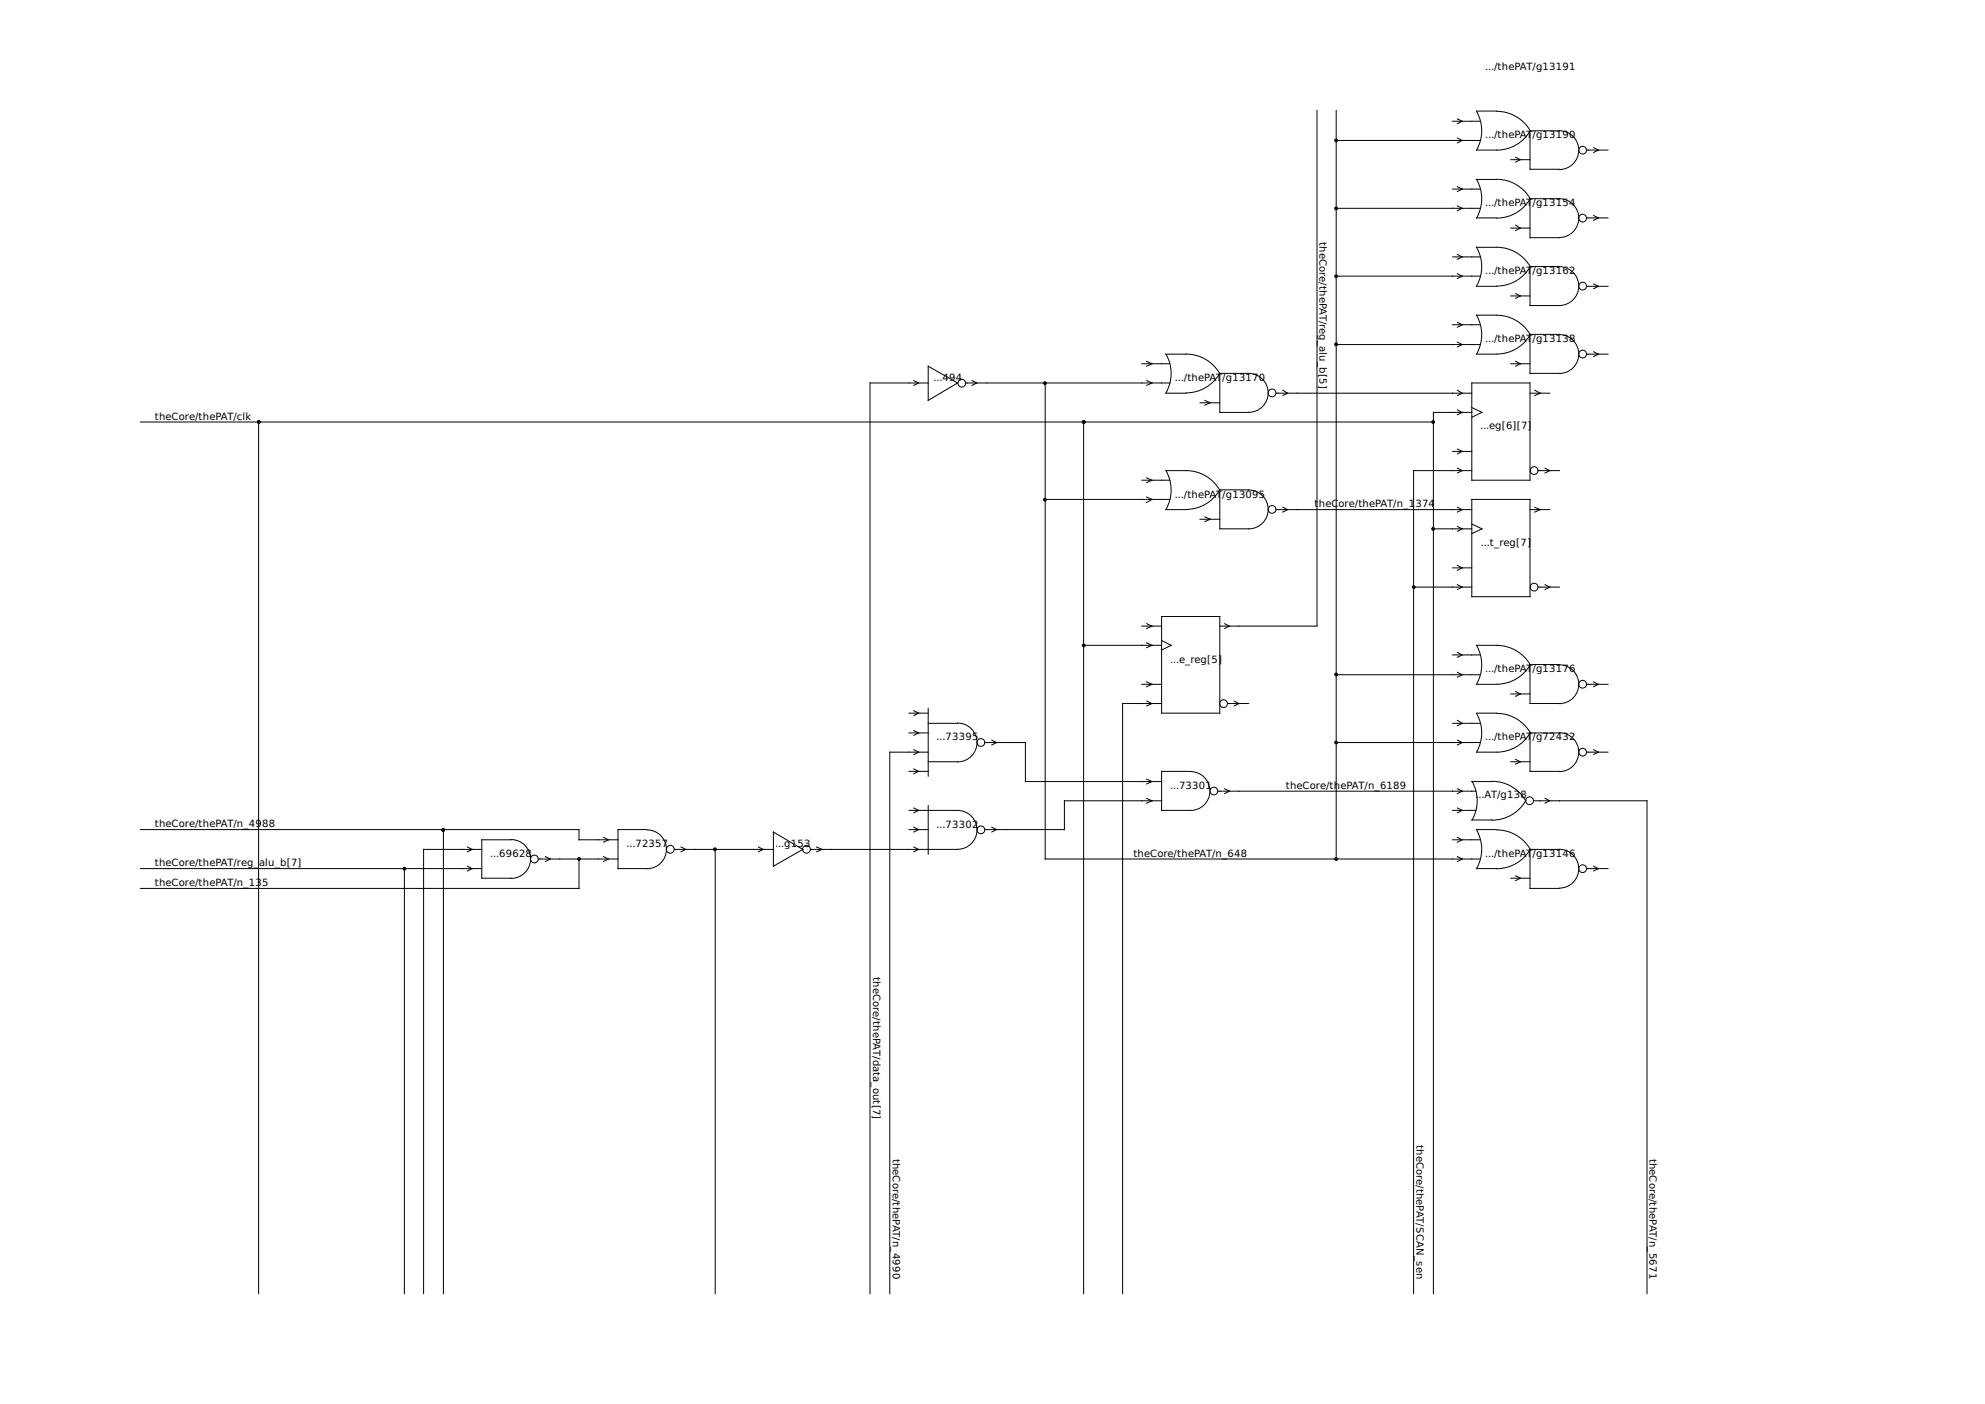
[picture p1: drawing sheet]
<svg xmlns="http://www.w3.org/2000/svg" width="420mm" height="297mm" viewBox="0 0 420 297" stroke-linecap="round" stroke-linejoin="round" font-family="sans-serif">
<g fill="none" stroke="#000" stroke-width=".21">
<path d="M278.8 23.4v109.1h-20.6M282.8 29.7h30.5M282.8 23.4v158.3M307.5 25.7h5.8M308.5 39.5l1 .5-1 .5M308.5 25.1l1 .6-1 .5M308.5 29.2l1 .5-1 .5M312.5 37.9a8.2 8.2 0 0 1 0 8.2M312.5 38h4.2M312.5 23.5h4.2M316.8 37.9a8.2 8.2 0 0 1 7.1 4.1 8.2 8.2 0 0 1-7.1 4.1M316.8 23.5a8.2 8.2 0 0 1 7.1 4.2 8.2 8.2 0 0 1-7.2 4.1h-4.2a8.2 8.2 0 0 0 0-8.3"/>
<path d="M319.8 33.8h4.1M320.8 33.3l1 .5-1 .5M330.1 27.7a4.1 4.1 0 0 1 4.1 4.1 4.1 4.1 0 0 1-4.1 4.1M330.1 27.7h-6.2v8.1h6.2M335.8 31.8h4.6M337.3 31.2l1 .6-1 .5M282.8 44.1h30.5M282.8 58.4h30.5M307.5 40h5.8M307.5 54.4h5.8M308.5 43.6l1 .5-1 .5M308.5 53.8l1 .6-1 .5"/>
<path d="M308.5 57.9l1 .5-1 .5M312.5 46.1h4.2M319.8 48.3h4.1M320.8 47.6l1 .7-1 .5M330.1 42a4.1 4.1 0 0 1 4.1 4.1 4.1 4.1 0 0 1-4.1 4.2M330.1 56.4a4.1 4.1 0 0 1 4.1 4.1 4.1 4.1 0 0 1-4.1 4.1M330.1 42h-6.2v8.3h6.2M330.1 56.4h-6.2v8.2h6.2M335.8 46.1h4.6M337.3 45.6l1 .5-1 .5M196.5 77.5l6.2 3.5-6.2 3.7zM241.7 77h6"/>
<path d="M242.7 76.5l1.1 .5-1.1 .5M246.8 74.9h4.3M246.8 74.9a8.2 8.2 0 0 1 0 8.2M251 74.9a8.2 8.2 0 0 1 7.2 4.1M258.2 79a8.2 8.2 0 0 1-7.2 4.1M258.2 79h6.1M258.2 79v8.2h6.1M264.3 79a4.1 4.1 0 0 1 4.1 4.1 4.1 4.1 0 0 1-4.1 4.1M282.8 72.9h30.5M307.5 68.7h5.8M308.5 68.2l1 .5-1 .5M308.5 72.4l1 .5-1 .5"/>
<path d="M312.5 66.7a16.8 16.8 0 0 1 6.9 .4 8.2 8.2 0 0 1 4.5 3.7 8.2 8.2 0 0 1-7.1 4.1h-4.3a8.2 8.2 0 0 0 0-8.2zM312.5 60.6h4.2M316.8 60.5a8.2 8.2 0 0 0 7.1-4.1 8.2 8.2 0 0 0-7.2-4.1h-4.2a8.2 8.2 0 0 1 0 8.2M319.8 77h4.1M319.8 62.6h4.1M320.8 62.1l1 .5-1 .5M320.8 76.5l1 .5-1 .5M330.1 70.8a4.1 4.1 0 0 1 4.1 4.1 4.1 4.1 0 0 1-4.1 4.1M330.1 70.7h-6.2v8.3h6.2M335.8 74.9h4.6M335.8 60.6h4.6M337.3 60.1l1 .5-1 .5"/>
<path d="M337.3 74.4l1 .5-1 .5M29.7 89.3h273.7M54.7 89.3v184.4M193.4 80.5l1 .5-1 .5M196.5 81h-12.3v192.7M204.3 81h43.4M205.7 80.5l1.1 .5-1.1 .5M221.2 81v100.7h92.1M229.4 89.3v184.4M242.7 80.5l1.1 .5-1.1 .5M246.8 99.6h4.3M246.8 83.2h4.3"/>
<path d="M246.8 99.6a8.2 8.2 0 0 1 0 8.2M251 99.6a8.2 8.2 0 0 1 7.2 4.1 8.2 8.2 0 0 1-7.2 4.1M254 85.2h4.2M255 84.7l1.2 .5-1.2 .5M270.1 83.2h41.4M271.5 82.6l1 .6-1 .5M307.5 95.5h4M308.5 82.6l1 .6-1 .5M308.5 95l1 .5-1 .5M308.5 99.1l1 .5-1 .5M308.5 86.7l1 .5-1 .6M311.5 81h12.4v20.6h-12.4z"/>
<path d="M311.5 99.6h-12.3v174.1M311.5 86.2l2.2 1-2.2 1.1M311.5 87.2h-8.1v186.5M323.9 83.2h4.1M324.9 82.6l1.1 .6-1.1 .5M325.5 99.6h4.6M327 99.1l1 .5-1 .5M221.2 105.7h26.5M241.7 101.6h6M242.7 101.1l1.1 .5-1.1 .5M242.7 105.2l1.1 .5-1.1 .6M246.8 107.8h4.3"/>
<path d="M254 109.9h4.2M255 109.3l1.2 .6-1.2 .5M264.3 103.6h-6.1v8.3h6.1M264.3 103.7a4.1 4.1 0 0 1 4.1 4.1 4.1 4.1 0 0 1-4.1 4.1M270.1 107.8h41.4M271.5 107.3l1 .5-1 .5M303.4 111.9h8.1M308.5 107.3l1 .5-1 .5M308.5 119.6l1 .5-1 .6M308.5 111.4l1 .5-1 .5M311.5 105.7h12.4v20.5h-12.4zM311.5 110.9l2.2 1-2.2 1"/>
<path d="M323.9 107.8h4.1M324.9 107.3l1.1 .5-1.1 .5M229.4 136.5h16.5M241.7 132.5h4.2M242.7 132l1.1 .5-1.1 .5M242.7 136l1.1 .5-1.1 .5M245.9 130.4h12.3v20.5h-12.3zM245.9 135.5l2 1-2 1M259.2 132l1 .5-1 .5M299.2 124.2h12.3M307.5 138.6h5.8M307.5 120.1h4"/>
<path d="M308.5 138l1 .6-1 .5M308.5 123.7l1 .5-1 .5M312.5 136.5a16.8 16.8 0 0 1 6.9 .5 8.2 8.2 0 0 1 4.5 3.6 8.2 8.2 0 0 1-7.1 4.2h-4.3a8.2 8.2 0 0 0 0-8.3zM325.5 124.2h4.6M327 123.7l1 .5-1 .5M192.4 150.9h4.1M192.4 155.1h4.1M193.4 150.4l1 .5-1 .5M193.4 154.6l1 .5-1 .5M193.4 158.6l1 .5-1 .5M196.5 159.1h-8.2v114.6M196.5 153h6.2"/>
<path d="M196.5 149.9v14.3M202.7 153a4.1 4.1 0 0 1 4.1 4.1 4.1 4.1 0 0 1-4.1 4.1h-6.2M208.4 157.1h8.6v8.3h28.9M209.9 156.6l1 .5-1 .5M241.7 144.8h4.2M242.7 144.3l1.1 .5-1.1 .5M242.7 148.3l1.1 .5-1.1 .6M245.9 148.8h-8.3v124.9M259.8 148.8h4.5M261.2 148.3l1.1 .5-1.1 .6M282.8 157.1h30.5M282.8 142.7h30.5"/>
<path d="M307.5 153h5.8M308.5 152.4l1 .6-1 .5M308.5 156.6l1 .5-1 .5M308.5 142.2l1 .5-1 .6M312.5 150.9h4.2M316.8 150.9a8.2 8.2 0 0 1 7.1 4.1 8.2 8.2 0 0 1-7.2 4.1h-4.2a8.2 8.2 0 0 0 0-8.2M319.8 146.8h4.1M320.8 146.3l1 .5-1 .5M330.1 155a4.1 4.1 0 0 1 4.1 4.1 4.1 4.1 0 0 1-4.1 4.1M330.1 140.6a4.1 4.1 0 0 1 4.1 4.2 4.1 4.1 0 0 1-4.1 4.1M330.1 140.6h-6.2v8.2h6.2M330.1 155.1h-6.2v8.1h6.2"/>
<path d="M335.8 159.1h4.6M335.8 144.8h4.6M337.3 158.6l1 .5-1 .5M337.3 144.3l1 .5-1 .5M29.7 175.5h92.9v2.2h8.2M93.9 175.5v98.2M98.9 179.2l1 .5-1 .5M102 179.7h-12.3v94M108.2 177.6a4.1 4.1 0 0 1 4.1 4.1 4.1 4.1 0 0 1-4.1 4.1M108.2 177.7h-6.2v8.1h6.2M127.8 177.2l1 .5-1 .5M136.9 175.5h-6.1v8.3h6.1"/>
<path d="M137 175.6a4.1 4.1 0 0 1 4.1 4.1 4.1 4.1 0 0 1-4.1 4.1M142.7 179.7h21M144.1 179.2l1.1 .5-1.1 .5M151.4 179.7v94M160.5 179.2l1 .5-1 .5M163.7 176l6.2 3.7-6.2 3.6zM172.8 179.2l1.2 .5-1.2 .5M192.4 171.5h10.3a4.1 4.1 0 0 1 4.1 4.1 4.1 4.1 0 0 1-4.1 4.1h-31.1M192.4 163.2h4.1M192.4 175.5h4.1M193.4 170.9l1 .6-1 .5M193.4 175l1 .5-1 .5"/>
<path d="M193.4 179.2l1 .5-1 .5M193.4 162.7l1 .5-1 .5M196.5 170.4v10.3M209.9 175l1 .5-1 .5M242.7 164.8l1.1 .6-1.1 .5M242.7 168.9l1.1 .5-1.1 .5M245.9 169.4h-20.6v6.1h-16.9M252 163.2h-6.1v8.3h6.1a4.1 4.1 0 0 0 4.1-4.1 4.1 4.1 0 0 0-4.1-4.2M257.8 167.4h54.6M259.2 166.9l1 .5-1 .5M307.5 171.5h4.9M307.5 177.7h5.8"/>
<path d="M308.5 166.9l1 .5-1 .5M308.5 170.9l1 .6-1 .5M308.5 177.2l1 .5-1 .5M311.5 165.4h4.3M311.5 173.5h4.3M311.6 165.3a8.2 8.2 0 0 1 0 8.2M312.5 175.5h4.2M315.8 165.3a8.2 8.2 0 0 1 7.1 4.1 8.2 8.2 0 0 1-7.1 4.1M316.8 175.6a8.2 8.2 0 0 1 7.1 4.1 8.1 8.1 0 0 1-7.2 4.1h-4.2a8.2 8.2 0 0 0 0-8.2M319.8 161.2h4.1M320.8 160.7l1 .5-1 .5M324.6 169.4h24v104.3"/>
<path d="M327 168.9l1 .5-1 .5M330.1 179.7a4.1 4.1 0 0 1 4.1 4.1 4.1 4.1 0 0 1-4.1 4.1M330.1 179.7h-6.2v8.3h6.2M29.7 183.8h72.3M85.6 183.8v89.9M98.9 183.3l1 .5-1 .5M113.9 181.7h16.9M115.4 181.2l1.1 .5-1.1 .5M122.6 181.7v6.3h-92.9M127.8 181.2l1 .5-1 .5M308.5 181.2l1 .5-1 .5M319.8 185.8h4.1"/>
<path d="M320.8 185.3l1 .5-1 .5M335.8 183.8h4.6M337.3 183.3l1 .5-1 .5"/>
<circle cx="335" cy="31.8" r=".82"/>
<circle cx="335" cy="46.1" r=".82"/>
<circle cx="335" cy="74.9" r=".82"/>
<circle cx="335" cy="60.5" r=".82"/>
<circle cx="203.6" cy="81.1" r=".82"/>
<circle cx="269.3" cy="83.1" r=".82"/>
<circle cx="324.7" cy="99.6" r=".82"/>
<circle cx="269.3" cy="107.8" r=".82"/>
<circle cx="324.7" cy="124.2" r=".82"/>
<circle cx="207.6" cy="157.1" r=".82"/>
<circle cx="259" cy="148.9" r=".82"/>
<circle cx="335" cy="159.1" r=".82"/>
<circle cx="335" cy="144.8" r=".82"/>
<circle cx="141.9" cy="179.7" r=".82"/>
<circle cx="170.7" cy="179.7" r=".82"/>
<circle cx="207.6" cy="175.6" r=".82"/>
<circle cx="256.9" cy="167.4" r=".82"/>
<circle cx="323.8" cy="169.4" r=".82"/>
<circle cx="113.1" cy="181.7" r=".82"/>
<circle cx="335" cy="183.8" r=".82"/>
</g>
<g fill="#000" stroke="#000" stroke-width=".21">
<circle cx="282.8" cy="29.7" r=".3"/>
<circle cx="282.8" cy="58.5" r=".3"/>
<circle cx="282.8" cy="44.1" r=".3"/>
<circle cx="282.8" cy="72.9" r=".3"/>
<circle cx="54.8" cy="89.3" r=".3"/>
<circle cx="221.2" cy="81.1" r=".3"/>
<circle cx="229.4" cy="89.3" r=".3"/>
<circle cx="303.4" cy="89.3" r=".3"/>
<circle cx="221.2" cy="105.7" r=".3"/>
<circle cx="303.4" cy="111.9" r=".3"/>
<circle cx="229.4" cy="136.5" r=".3"/>
<circle cx="299.2" cy="124.2" r=".3"/>
<circle cx="282.8" cy="142.7" r=".3"/>
<circle cx="282.8" cy="157.1" r=".3"/>
<circle cx="93.8" cy="175.6" r=".3"/>
<circle cx="151.3" cy="179.7" r=".3"/>
<circle cx="85.6" cy="183.8" r=".3"/>
<circle cx="122.6" cy="181.7" r=".3"/>
<circle cx="282.8" cy="181.7" r=".3"/>
</g>
<g font-size="2.1">
<text x="314.3" y="14.9">.../thePAT/g13191</text>
<text x="314.3" y="29.2">.../thePAT</text>
<text x="324.4" y="29.2">/g13190</text>
<text x="314.3" y="43.7">.../thePAT</text>
<text x="324.4" y="43.7">/g13154</text>
<text x="279.3" y="51.2" transform="rotate(90 279.3 51.2)">theCore/thePAT/reg_alu_b[5]</text>
<text x="314.3" y="58">.../thePAT</text>
<text x="324.4" y="58">/g13162</text>
<text x="314.3" y="72.4">.../thePAT</text>
<text x="324.4" y="72.4">/g13138</text>
<text x="197.6" y="80.6">...494</text>
<text x="248.7" y="80.6">.../thePAT</text>
<text x="258.7" y="80.6">/g13170</text>
<text x="32.8" y="88.8">theCore/thePAT/clk</text>
<text x="313.3" y="90.8">...eg[6][7]</text>
<text x="248.7" y="105.3">.../thePAT</text>
<text x="258.7" y="105.3">/g13095</text>
<text x="278.3" y="107.3">t</text>
<text x="279.1" y="107.3">heC</text>
<text x="283.3" y="107.3">ore/thePAT/n_1</text>
<text x="299.6" y="107.3">374</text>
<text x="313.4" y="115.4">...t_reg[7]</text>
<text x="247.6" y="140.2">...e_reg[5]</text>
<text x="314.3" y="142.2">.../thePAT</text>
<text x="324.4" y="142.2">/g13176</text>
<text x="198.2" y="156.6">...73395</text>
<text x="314.3" y="156.6">.../thePAT</text>
<text x="324.4" y="156.6">/g72432</text>
<text x="247.6" y="166.9">...73301</text>
<text x="272.2" y="166.9">theCore/thePAT/n_6189</text>
<text x="312.3" y="168.9">...AT/g138</text>
<text x="32.8" y="175">theCore/thePAT/n_4988</text>
<text x="132.6" y="179.2">...72357</text>
<text x="164.1" y="179.2">...g153</text>
<text x="198.2" y="175.1">...73302</text>
<text x="32.8" y="183.3">theCore/thePAT/reg_</text>
<text x="54.9" y="183.3">alu_b[7]</text>
<text x="103.8" y="181.2">...69628</text>
<text x="239.9" y="181.2">theCore/thePAT/n_648</text>
<text x="314.3" y="181.2">.../thePAT</text>
<text x="324.4" y="181.2">/g13146</text>
<text x="32.8" y="187.5">theCore/thePAT/n_135</text>
<text x="184.8" y="206.8" transform="rotate(90 184.8 206.8)">theCore/thePAT/data_out[7]</text>
<text x="189" y="245.1" transform="rotate(90 189 245.1)">theCore/thePAT/n_4990</text>
<text x="299.8" y="242.2" transform="rotate(90 299.8 242.2)">theCore/thePAT/SCAN_sen</text>
<text x="349.1" y="245.1" transform="rotate(90 349.1 245.1)">theCore/thePAT/n_5671</text>
</g>
</svg>
